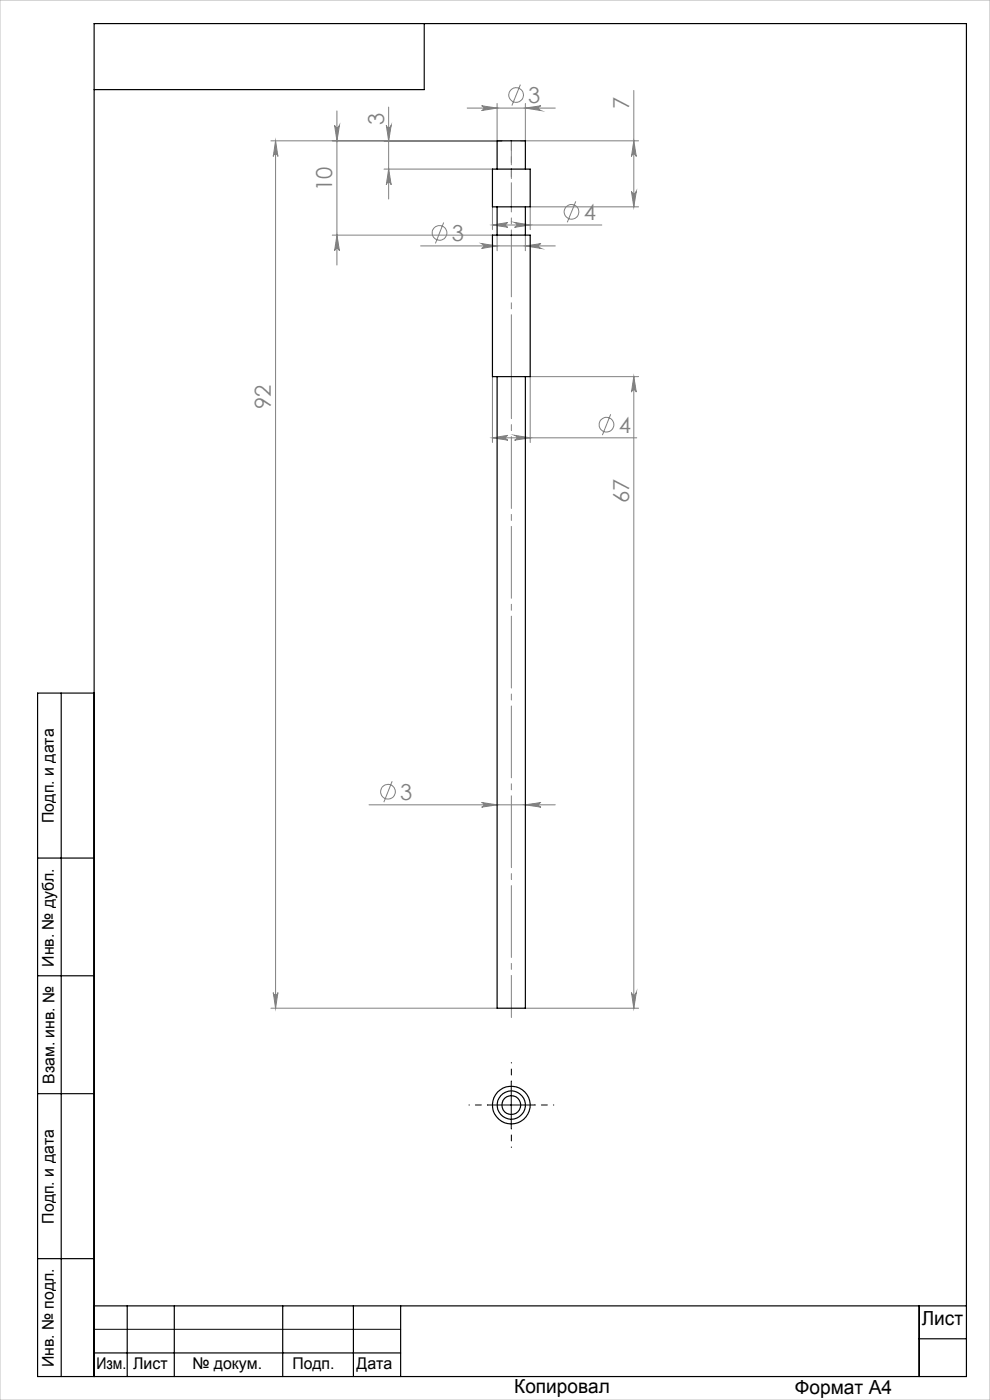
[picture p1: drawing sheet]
<svg xmlns="http://www.w3.org/2000/svg" width="210mm" height="297mm" viewBox="0 0 210 297" stroke-linecap="round" stroke-linejoin="round" font-family="sans-serif">
<g fill="none" stroke="#808080" stroke-width=".21">
<path d="M110.4 18l-1.8 4.4M134.4 19.2v24.7M57.5 29.9h49M58.5 29.9v184M58.5 29.9l.4 3.3a.49 .49 0 0 0-.4-.5 .49 .49 0 0 0-.5 .5zM71 26.6a.51 .51 0 0 0 .5 .5 .51 .51 0 0 0 .5-.5l-.5 3.3zM71.5 23.5v32.7M81.5 35.9h23M82 26.6a.51 .51 0 0 0 .5 .5 .51 .51 0 0 0 .5-.5l-.6 3.3zM82.4 22.7v19.5M82.4 35.9l.6 3.3a.51 .51 0 0 0-.5-.5 .51 .51 0 0 0-.5 .5zM99.1 22.9h18.7"/>
<path d="M102.2 22.4l3.2 .5-3.2 .6a.51 .51 0 0 0 .4-.6 .51 .51 0 0 0-.4-.5zM105.4 21.9v8M110.5 29.9h25M111.4 22.9l3.4-.5a.51 .51 0 0 0-.5 .5 .51 .51 0 0 0 .5 .6zM111.4 21.9v8M134.4 29.9l.6 3.3a.51 .51 0 0 0-.5-.5 .51 .51 0 0 0-.6 .5zM70.5 49.9h34M71.5 49.9l.5 3.3a.51 .51 0 0 0-.5-.5 .51 .51 0 0 0-.5 .5zM89.2 52.2h28.6M94.1 47.2l-1.7 4.4M102.2 51.7l3.2 .5-3.2 .5a.51 .51 0 0 0 .4-.5 .51 .51 0 0 0-.4-.5zM104.5 47.7l3.2-.5a.51 .51 0 0 0-.4 .5 .51 .51 0 0 0 .4 .5z"/>
<path d="M104.5 43.9v4.8M104.5 47.7h23.2M105.4 49.9v3.3M109.1 47.2l3.4 .5-3.4 .5a.51 .51 0 0 0 .6-.5 .51 .51 0 0 0-.6-.5zM111.4 49.9v3.3M111.4 52.2l3.4-.5a.51 .51 0 0 0-.5 .5 .51 .51 0 0 0 .5 .5zM122.1 42.7l-1.8 4.5M133.9 40.6a.51 .51 0 0 0 .6 .5 .51 .51 0 0 0 .5-.5l-.6 3.3zM135.5 43.9h-23v4.8M104.5 79.9v14M134.4 79.9v134M134.4 79.9l.6 3.3a.51 .51 0 0 0-.5-.5 .51 .51 0 0 0-.6 .5z"/>
<path d="M135.5 79.9h-23v14M104.5 92.9h30.6M104.5 92.9l3.2-.5a.51 .51 0 0 0-.4 .5 .51 .51 0 0 0 .4 .5zM109.1 92.4l3.4 .5-3.4 .5a.51 .51 0 0 0 .6-.5 .51 .51 0 0 0-.6-.5zM129.5 87.9l-1.7 4.4M78.3 170.7h39.5M83.2 165.7l-1.8 4.5M102.2 170.2l3.2 .5-3.2 .5a.49 .49 0 0 0 .4-.5 .49 .49 0 0 0-.4-.5zM111.4 170.7l3.4-.5a.49 .49 0 0 0-.5 .5 .49 .49 0 0 0 .5 .5zM57.5 213.9h47.9M58 210.6a.49 .49 0 0 0 .5 .5 .49 .49 0 0 0 .4-.5l-.4 3.3zM111.4 213.9h24.1"/>
<path d="M133.9 210.6a.51 .51 0 0 0 .6 .5 .51 .51 0 0 0 .5-.5l-.6 3.3z"/>
<circle cx="109.5" cy="20.2" r="1.55"/>
<circle cx="93.2" cy="49.4" r="1.55"/>
<circle cx="121.2" cy="44.9" r="1.55"/>
<circle cx="128.6" cy="90.1" r="1.56"/>
<circle cx="82.3" cy="168" r="1.56"/>
</g>
<path d="M103.5 234.4h-4M108.5 229.4v-4M108.5 239.4v4M113.5 234.4h4" fill="none" stroke="#000" stroke-width=".21" stroke-dasharray="15.2 1.3 1.3 1.3" stroke-dashoffset="15.1"/>
<path d="M103.5 234.4h10M108.4 229.4v10M20 282h65" fill="none" stroke="#000" stroke-width=".21"/>
<path d="M108.5 49.9v30" fill="none" stroke="#808080" stroke-width=".21" stroke-dasharray="15.2 1.3 1.3 1.3" stroke-dashoffset="2.1"/>
<path d="M108.5 29.9v14" fill="none" stroke="#808080" stroke-width=".21" stroke-dasharray="15.2 1.3 1.3 1.3" stroke-dashoffset="10.1"/>
<path d="M108.5 29.9v8" fill="none" stroke="#808080" stroke-width=".21" stroke-dasharray="15.2 1.3 1.3 1.3" stroke-dashoffset="13.1"/>
<path d="M108.5 49.9v-6" fill="none" stroke="#808080" stroke-width=".21" stroke-dasharray="15.2 1.3 1.3 1.3" stroke-dashoffset="14.1"/>
<path d="M108.5 79.9v136" fill="none" stroke="#808080" stroke-width=".21" stroke-dasharray="15.2 1.3 1.3 1.3" stroke-dashoffset="6.3"/>
<g fill="none" stroke="#000" stroke-width=".25">
<path d="M90 5v14h-70M13 147v145M20 147h-12v145h197v-287h-185v287M8 182h12M8 207h12M8 232h12M8 267h12M20 277h185M27 277v15M37 277v15M60 277v15M75 277v15"/>
<path d="M85 277v15M195 277v15M20 287h65M195 284h10"/>
</g>
<path d="M0 0h210v297h-210z" fill="none" stroke="#c0c0c0" stroke-width=".21"/>
<g fill="#808080">
<path d="M111.4 22.9l3.4-.5a.51 .51 0 0 0-.5 .5 .51 .51 0 0 0 .5 .6zM102.2 22.4l3.2 .5-3.2 .6a.51 .51 0 0 0 .4-.6 .51 .51 0 0 0-.4-.5zM109.1 47.2l3.4 .5-3.4 .5a.51 .51 0 0 0 .6-.5 .51 .51 0 0 0-.6-.5zM104.5 47.7l3.2-.5a.51 .51 0 0 0-.4 .5 .51 .51 0 0 0 .4 .5z"/>
<path d="M102.2 51.7l3.2 .5-3.2 .5a.51 .51 0 0 0 .4-.5 .51 .51 0 0 0-.4-.5zM111.4 52.2l3.4-.5a.51 .51 0 0 0-.5 .5 .51 .51 0 0 0 .5 .5zM104.5 92.9l3.2-.5a.51 .51 0 0 0-.4 .5 .51 .51 0 0 0 .4 .5zM109.1 92.4l3.4 .5-3.4 .5a.51 .51 0 0 0 .6-.5 .51 .51 0 0 0-.6-.5zM102.2 170.2l3.2 .5-3.2 .5a.49 .49 0 0 0 .4-.5 .49 .49 0 0 0-.4-.5zM111.4 170.7l3.4-.5a.49 .49 0 0 0-.5 .5 .49 .49 0 0 0 .5 .5z"/>
<path d="M133.9 40.6a.51 .51 0 0 0 .6 .5 .51 .51 0 0 0 .5-.5l-.6 3.3zM134.4 29.9l.6 3.3a.51 .51 0 0 0-.5-.5 .51 .51 0 0 0-.6 .5zM133.9 210.6a.51 .51 0 0 0 .6 .5 .51 .51 0 0 0 .5-.5l-.6 3.3zM134.4 79.9l.6 3.3a.51 .51 0 0 0-.5-.5 .51 .51 0 0 0-.6 .5z"/>
<path d="M82 26.6a.51 .51 0 0 0 .5 .5 .51 .51 0 0 0 .5-.5l-.6 3.3zM82.4 35.9l.6 3.3a.51 .51 0 0 0-.5-.5 .51 .51 0 0 0-.5 .5zM71 26.6a.51 .51 0 0 0 .5 .5 .51 .51 0 0 0 .5-.5l-.5 3.3zM71.5 49.9l.5 3.3a.51 .51 0 0 0-.5-.5 .51 .51 0 0 0-.5 .5zM58.5 29.9l.4 3.3a.49 .49 0 0 0-.4-.5 .49 .49 0 0 0-.5 .5zM58 210.6a.49 .49 0 0 0 .5 .5 .49 .49 0 0 0 .4-.5l-.4 3.3z"/>
</g>
<g fill="none" stroke="#000" stroke-width=".25">
<path d="M104.5 35.9h8v8h-8zM105.4 35.9v-6h6v6M104.5 49.9h8v30h-8zM105.4 43.9v6M111.4 43.9v6M105.4 79.9v134h6v-134"/>
<circle cx="108.4" cy="234.4" r="2"/>
<circle cx="108.5" cy="234.4" r="3"/>
<circle cx="108.5" cy="234.4" r="4"/>
</g>
<g font-size="4.7" fill="#808080">
<text x="112.1" y="21.9">3</text>
<text x="133.5" y="23.1" transform="rotate(-90 133.5 23.1)">7</text>
<text x="81.5" y="26.6" transform="rotate(-90 81.5 26.6)">3</text>
<text x="70.5" y="40.6" transform="rotate(-90 70.5 40.6)">10</text>
<text x="123.8" y="46.6">4</text>
<text x="95.8" y="51.1">3</text>
<text x="57.5" y="86.8" transform="rotate(-90 57.5 86.8)">92</text>
<text x="131.2" y="91.8">4</text>
<text x="133.5" y="106.8" transform="rotate(-90 133.5 106.8)">67</text>
<text x="84.9" y="169.7">3</text>
</g>
<g font-size="4.1">
<text x="195.5" y="281.2">Лист</text>
<text x="109.1" y="295.6">Копировал</text>
<text x="168.6" y="295.7">Формат А4</text>
</g>
<g font-size="3.4">
<text x="11.4" y="174.6" transform="rotate(-90 11.4 174.6)">Подп. и дата</text>
<text x="11.4" y="205.1" transform="rotate(-90 11.4 205.1)">Инв. № дубл.</text>
<text x="11.6" y="229.9" transform="rotate(-90 11.6 229.9)">Взам. инв. №</text>
<text x="11.4" y="259.6" transform="rotate(-90 11.4 259.6)">Подп. и дата</text>
<text x="11.4" y="290" transform="rotate(-90 11.4 290)">Инв. № подл.</text>
<text x="20.4" y="290.4">Изм.</text>
<text x="28.2" y="290.4">Лист</text>
<text x="40.8" y="290.4">№ докум.</text>
<text x="62" y="290.4">Подп.</text>
<text x="75.6" y="290.4">Дата</text>
</g>
</svg>
